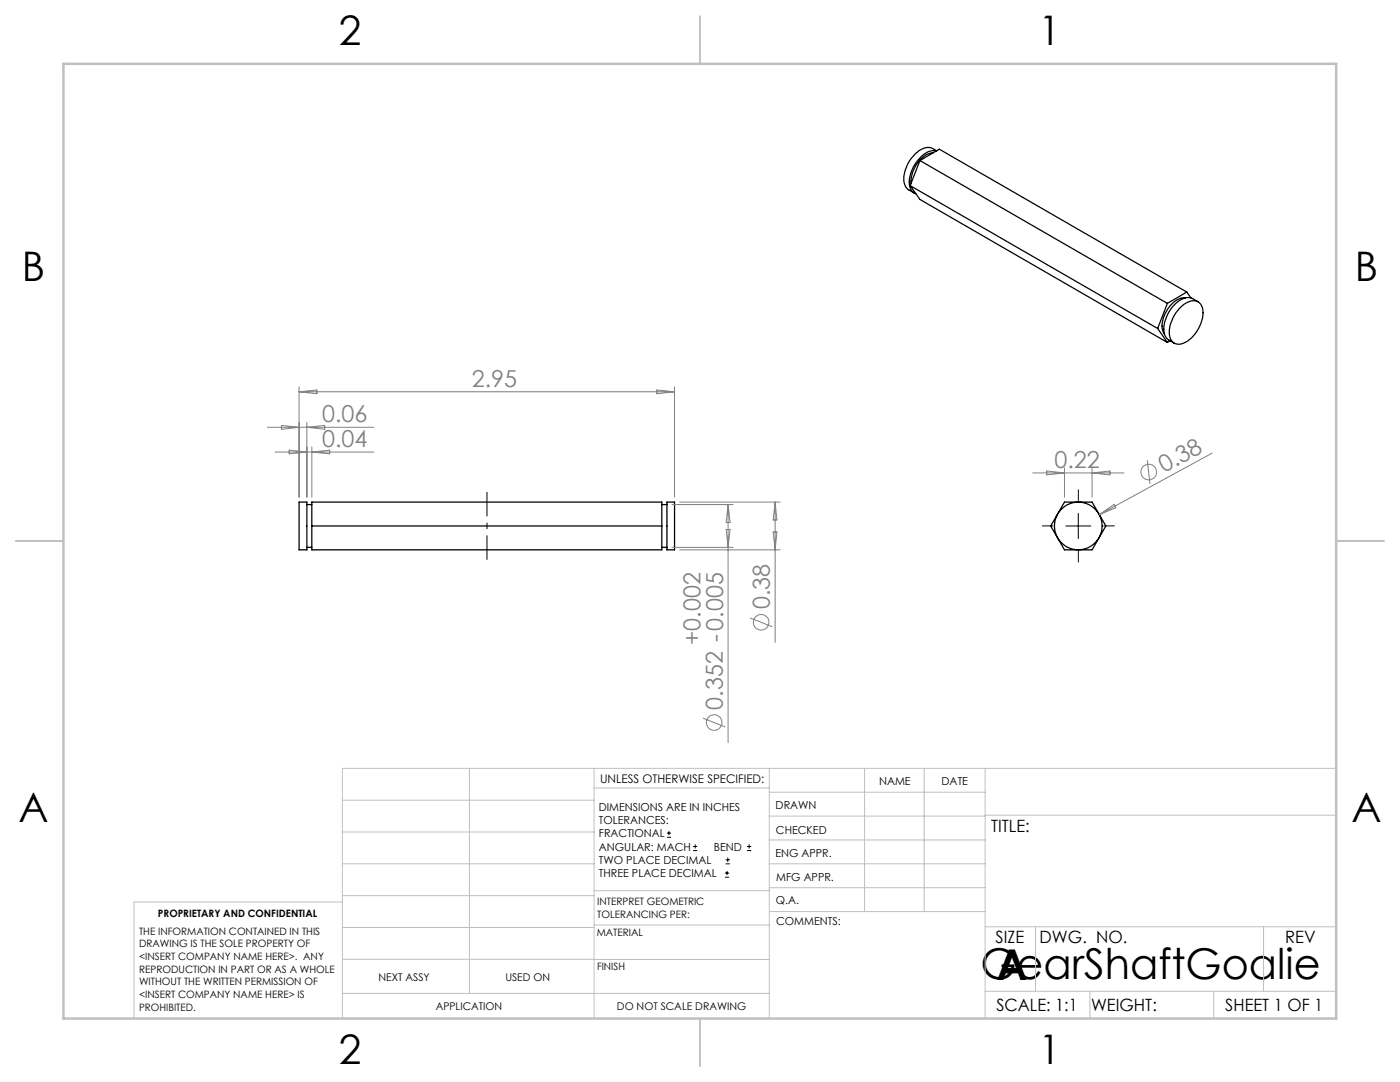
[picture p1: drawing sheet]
<svg xmlns="http://www.w3.org/2000/svg" width="279mm" height="216mm" viewBox="0 0 279 216" stroke-linecap="round" stroke-linejoin="round" font-family="sans-serif">
<g fill="none" stroke="#000" stroke-width=".25">
<path d="M181.6 37l49.4 28.5M181.6 37l2 2.8 49.4 28.5M183.6 32l-2 5M183.6 32l49.4 28.5M183.6 32l3.9-2.2 49.4 28.5M186.2 30.5a5.5 5.5 0 0 0-4.2 4.4l-.2 .8 .1 .8M186.9 30.1a3.7 3.7 0 0 0-3.7 1.9 6.1 6.1 0 0 0-1.4 5.7l.5 .8 .5 .2M186.9 30.1a2.95 2.95 0 0 0-4.2 .6 7.2 7.2 0 0 0-2.3 5.8l.6 1.1 1.5 .9M236.6 59.4a4.2 4.2 0 0 0-3.8 2.7 4.3 4.3 0 0 0-.4 4.6M236.9 58.3l-3.9 2.2M236.9 58.3l.8 1.1M231 65.5l2 2.8"/>
<path d="M233 60.5l-2 5M233.5 68l-.5 .3M235.3 61.6a3.2 3.2 0 0 1 3.9-1.3 3.7 3.7 0 0 1 .4 4.3 6 6 0 0 1-4.3 4.1 1.99 1.99 0 0 1-1.9-2.4 7.7 7.7 0 0 1 1.9-4.7zM239.1 60.2l-1.1-.6a3.3 3.3 0 0 0-3.8 1.4 6.7 6.7 0 0 0-1.8 5.7l.7 1.1 1.3 .7M59.7 100.2h1.5v9.5h-1.5zM61.2 109.2h1M61.2 100.7h1M62.2 100.2h69.9v9.5h-69.9zM62.2 105h69.9M132.1 109.2h1M132.1 100.7h1M133.1 100.2h1.5v9.5h-1.5z"/>
<path d="M212.4 100.2h5.5l2.8 4.8-2.8 4.7h-5.5l-2.7-4.7z"/>
<circle cx="215.2" cy="105" r="4.8"/>
</g>
<g fill="none" stroke="#808080" stroke-width=".2">
<path d="M59.7 77.2v22M59.7 78.2h74.9M59.7 78.2l3.6-.4v.8zM131.1 77.8l3.5 .4-3.5 .4zM134.6 77.2v22M53.3 85.3h21.3M54.9 90.2h19.7M56.2 84.9l3.5 .4-3.5 .4zM57.7 89.8l3.5 .4-3.5 .4zM61.2 84.3v14.9M61.2 85.3l3.6-.4v.8zM62.2 89.2v10"/>
<path d="M62.2 90.2l3.6-.4v.8zM206.1 94.4h18.2M208.9 94l3.5 .4-3.5 .4zM212.4 93.4v5.8M217.9 93.4v5.8M217.9 94.4l3.6-.4v.8zM229 91.8l.5 4.8M241.9 90.4l-22.5 12.3M134.1 100.7h12.2M134.1 109.2h12.2M135.6 100.2h20.1M135.6 109.7h20.1"/>
<path d="M144.9 105.7h.8l-.4 3.5zM145.3 100.7v47.5M145.3 100.7l.4 3.5h-.8zM154.3 106.2h.7l-.3 3.5zM154.7 100.2v28M154.7 100.2l.3 3.6h-.7zM219.4 102.7l2.9-2.1 .4 .7zM149.7 123.3l4.4 1.8M140.3 143.3l4.4 1.8"/>
<circle cx="229.2" cy="94.2" r="1.56"/>
<circle cx="151.9" cy="124.2" r="1.55"/>
<circle cx="142.5" cy="144.2" r="1.56"/>
</g>
<g fill="none" stroke="#000" stroke-width=".2">
<path d="M212.7 105h5M215.2 102.4v5.1M133.1 167.1h.8M133.1 166.2h.8M133.5 165.8v.9M138.3 169.7h.8M138.3 168.9h.8M138.7 168.5v.8M144.7 175h.8M144.7 174.2h.8M144.8 172.4h.9M144.8 171.6h.9"/>
<path d="M145.1 173.8v.8M145.2 171.1v.9M149.1 169.7h.8M149.1 168.9h.8M149.5 168.5v.8"/>
</g>
<path d="M215.2 99.9v-2.2M210.2 104.9h-2.3M215.2 109.9v2.3M220.2 104.9h2.3" fill="none" stroke="#000" stroke-width=".2" stroke-dasharray="15.2 1.3 1.3 1.3" stroke-linecap="butt"/>
<path d="M97.2 111.7v-13.5" fill="none" stroke="#000" stroke-width=".2" stroke-dasharray="15.2 1.3 1.3 1.3" stroke-dashoffset="10.4" stroke-linecap="butt"/>
<g fill="none" stroke="#c0c0c0" stroke-width=".2">
<path d="M68.3 159.7h50.3M93.7 153.3v44.9M118.6 153.3v49.9M118.6 157.2h34.9M153.5 153.3v49.9M153.5 158.1h43.1M172.5 153.3v28.6M184.4 153.3v28.6M196.6 153.3v49.9M266.7 153.3h-198.4v49.9M68.3 178.7h50.3M68.3 172.4h50.3"/>
<path d="M68.3 166h50.3M68.3 180h-41.6v23.2M118.6 177.7h35M153.5 167.6h43.1M153.5 162.8h43.1M153.5 172.4h43.1M153.5 177.1h43.1M196.6 162.7h70.1M68.3 198.2h85.2M68.3 191.4l85.2 .1M68.3 185.1h50.3M118.6 184.6h35"/>
<path d="M153.6 181.9h43M196.6 197.8h70.1M196.6 184.9h70.1M206.7 184.9v12.9M217.5 197.8v5.4M242.2 197.8v5.4M252.2 184.9v12.9"/>
</g>
<path d="M139.7 3.2v9.5M3.1 107.9h9.6M266.7 107.9h9.5M139.7 203.2v9.6" fill="none" stroke="#c0c0c0" stroke-width=".25"/>
<path d="M12.7 12.7h254v190.5h-254z" fill="none" stroke="#c0c0c0" stroke-width=".5"/>
<g font-size="8.5">
<text x="195.7" y="195.4">GearShaftGoalie</text>
<text x="198.9" y="195.5">A</text>
</g>
<g font-size="8.1">
<text x="67.6" y="8.9">2</text>
<text x="207.3" y="8.9">1</text>
<text x="4.4" y="56.2">B</text>
<text x="270.4" y="56.2">B</text>
<text x="3.7" y="164.1">A</text>
<text x="269.7" y="164.1">A</text>
<text x="67.6" y="212.4">2</text>
<text x="207.3" y="212.4">1</text>
</g>
<g font-size="4.7" fill="#808080">
<text x="94.2" y="77.2">2.95</text>
<text x="64.3" y="84.2">0.06</text>
<text x="64.3" y="89.2">0.04</text>
<text x="210.4" y="93.3">0.22</text>
<text x="232.3" y="94.4" transform="rotate(-29 232.3 94.4)">0.38</text>
<text x="153.6" y="121.6" transform="rotate(-90 153.6 121.6)">0.38</text>
<text x="139.8" y="128.7" transform="rotate(-90 139.8 128.7)">+0.002</text>
<text x="144.3" y="141.6" transform="rotate(-90 144.3 141.6)">0.352 -0.005</text>
</g>
<g font-size="3.4">
<text x="197.8" y="166">TITLE:</text>
<text x="198.7" y="188.1">SIZE</text>
<text x="207.5" y="188.1">DWG. NO.</text>
<text x="256.5" y="188.2">REV</text>
<text x="198.8" y="201.7">SCALE: 1:1</text>
<text x="217.7" y="201.8">WEIGHT:</text>
<text x="244.5" y="201.7">SHEET 1 OF 1</text>
</g>
<text font-size="2.4" x="119.8" y="156.2">UNLESS OTHERWISE SPECIFIED:</text>
<g font-size="2.2">
<text x="119.5" y="161.8">DIMENSIONS ARE IN INCHES</text>
<text x="154.8" y="161.4">DRAWN</text>
<text x="175.4" y="156.6">NAME</text>
<text x="187.9" y="156.7">DATE</text>
<text x="119.5" y="164.4">TOLERANCES:</text>
<text x="119.5" y="167.1">FRACTIONAL</text>
<text x="154.9" y="166.3">CHECKED</text>
<text x="119.5" y="169.7">ANGULAR: MACH</text>
<text x="119.5" y="172.4">TWO PLACE DECIMAL</text>
<text x="142.5" y="169.7">BEND</text>
<text x="154.8" y="171">ENG APPR.</text>
<text x="119.5" y="175">THREE PLACE DECIMAL</text>
<text x="154.9" y="175.7">MFG APPR.</text>
<text x="154.9" y="180.4">Q.A.</text>
<text x="154.9" y="184.6">COMMENTS:</text>
</g>
<g font-size="2.1">
<text x="75.5" y="195.7">NEXT ASSY</text>
<text x="100.9" y="195.7">USED ON</text>
<text x="86.9" y="201.5">APPLICATION</text>
<text x="123.1" y="201.6">DO NOT SCALE DRAWING</text>
</g>
<g font-size="2">
<text x="31.5" y="182.9">PROPRIETARY AND CONFIDENTIAL</text>
<text x="119.2" y="180.6">INTERPRET GEOMETRIC</text>
<text x="119.2" y="183.1">TOLERANCING PER:</text>
<text x="27.8" y="186.5">THE INFORMATION CONTAINED IN THIS</text>
<text x="27.8" y="189">DRAWING IS THE SOLE PROPERTY OF</text>
<text x="27.8" y="191.6">&lt;INSERT COMPANY NAME HERE&gt;. ANY</text>
<text x="119.1" y="186.7">MATERIAL</text>
<text x="27.8" y="194.1">REPRODUCTION IN PART OR AS A WHOLE</text>
<text x="27.8" y="196.6">WITHOUT THE WRITTEN PERMISSION OF</text>
<text x="119.1" y="193.5">FINISH</text>
<text x="27.8" y="199.1">&lt;INSERT COMPANY NAME HERE&gt; IS</text>
<text x="27.8" y="201.7">PROHIBITED.</text>
</g>
</svg>
